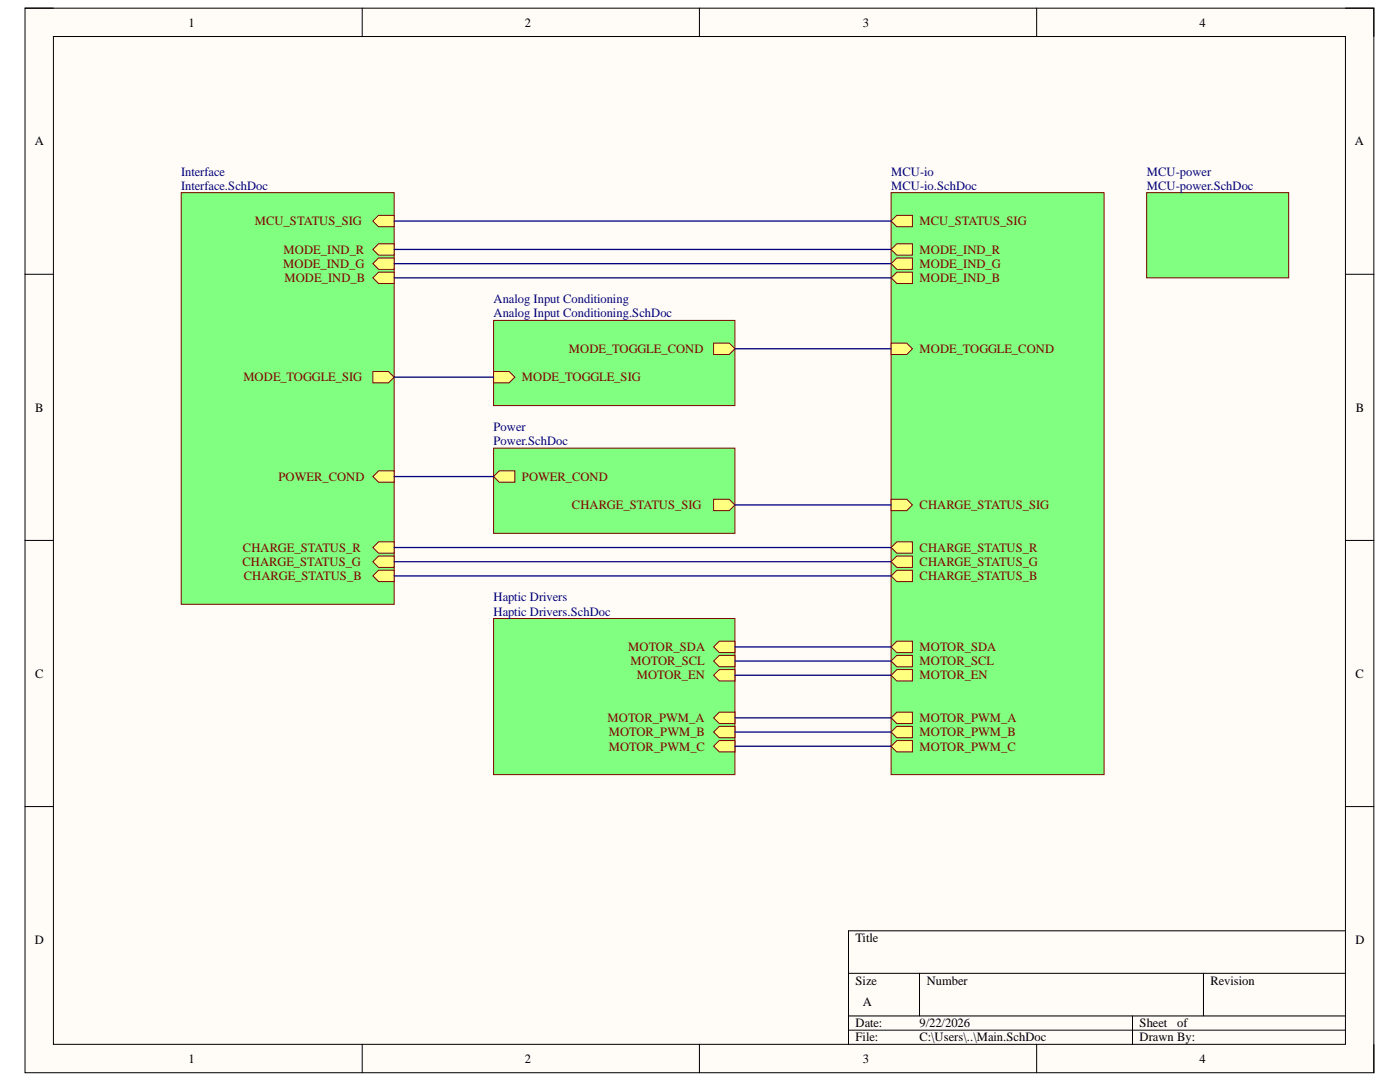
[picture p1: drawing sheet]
<svg xmlns="http://www.w3.org/2000/svg" width="279mm" height="216mm" viewBox="0 0 279 216" stroke-linecap="round" stroke-linejoin="round" font-family="sans-serif">
<path d="M5 1.6h269.2v212.5h-269.2z" fill-rule="evenodd" fill="#fffcf8"/>
<path d="M5 1.6h269.2v212.5h-269.2z" fill="none" stroke="#000" stroke-width=".2"/>
<path d="M10.7 7.3h257.8v201.1h-257.8z" fill-rule="evenodd" fill="#fffcf8"/>
<g fill="none" stroke="#000" stroke-width=".2">
<path d="M5 1.6h5.7M10.7 7.3h257.8v201.1h-257.8zM72.3 1.6v5.7M139.6 1.6v5.7M206.9 1.6v5.7M268.5 1.6h5.7v5.7M5 54.7h5.7M268.5 54.7h5.7M5 107.8h5.7M268.5 107.8h5.7M5 160.9h5.7M268.5 160.9h5.7"/>
<path d="M169.3 194.2h99.2M183.5 194.2v8.5M240.2 194.2v8.5M268.5 185.7h-99.2v22.7M72.3 208.4v5.7M139.6 208.4v5.7M169.3 202.7h99.2M169.3 205.6h99.2M206.9 208.4v5.7M226 202.7v5.7M274.2 208.4v5.7"/>
</g>
<path d="M228.8 38.4h28.4v17h-28.4z" fill-rule="evenodd" fill="#80ff80"/>
<path d="M228.8 38.4h28.4v17h-28.4z" fill="none" stroke="#800000" stroke-width=".2"/>
<path d="M98.5 89.4h48.2v17h-48.2z" fill-rule="evenodd" fill="#80ff80"/>
<path d="M98.5 89.4h48.2v17h-48.2z" fill="none" stroke="#800000" stroke-width=".2"/>
<path d="M142.4 99.6h3.1l1.2 1.2-1.2 1.1h-3.1z" fill-rule="evenodd" fill="#ffff80"/>
<path d="M142.4 99.6h3.1l1.2 1.2-1.2 1.1h-3.1z" fill="none" stroke="#800000" stroke-width=".2"/>
<path d="M99.6 94h3.1v2.2h-3.1l-1.1-1.1z" fill-rule="evenodd" fill="#ffff80"/>
<path d="M99.6 94h3.1v2.2h-3.1l-1.1-1.1z" fill="none" stroke="#800000" stroke-width=".2"/>
<path d="M98.5 63.9h48.2v17h-48.2z" fill-rule="evenodd" fill="#80ff80"/>
<path d="M98.5 63.9h48.2v17h-48.2z" fill="none" stroke="#800000" stroke-width=".2"/>
<path d="M98.5 74.1h3.1l1.1 1.2-1.1 1.1h-3.1z" fill-rule="evenodd" fill="#ffff80"/>
<path d="M98.5 74.1h3.1l1.1 1.2-1.1 1.1h-3.1z" fill="none" stroke="#800000" stroke-width=".2"/>
<path d="M142.4 68.5h3.1l1.2 1.1-1.2 1.1h-3.1z" fill-rule="evenodd" fill="#ffff80"/>
<path d="M142.4 68.5h3.1l1.2 1.1-1.2 1.1h-3.1z" fill="none" stroke="#800000" stroke-width=".2"/>
<path d="M36.2 38.4h42.5v82.2h-42.5z" fill-rule="evenodd" fill="#80ff80"/>
<path d="M36.2 38.4h42.5v82.2h-42.5z" fill="none" stroke="#800000" stroke-width=".2"/>
<path d="M74.4 74.1h3.1l1.2 1.2-1.2 1.1h-3.1z" fill-rule="evenodd" fill="#ffff80"/>
<path d="M74.4 74.1h3.1l1.2 1.2-1.2 1.1h-3.1z" fill="none" stroke="#800000" stroke-width=".2"/>
<path d="M74.4 114.9l1.1-1.1h3.2v2.2h-3.2z" fill-rule="evenodd" fill="#ffff80"/>
<path d="M74.4 114.9l1.1-1.1h3.2v2.2h-3.2z" fill="none" stroke="#800000" stroke-width=".2"/>
<path d="M75.5 48.6h3.2v2.3h-3.2l-1.1-1.1z" fill-rule="evenodd" fill="#ffff80"/>
<path d="M75.5 48.6h3.2v2.3h-3.2l-1.1-1.1z" fill="none" stroke="#800000" stroke-width=".2"/>
<path d="M74.4 44.1l1.1-1.1h3.2v2.2h-3.2z" fill-rule="evenodd" fill="#ffff80"/>
<path d="M74.4 44.1l1.1-1.1h3.2v2.2h-3.2z" fill="none" stroke="#800000" stroke-width=".2"/>
<path d="M75.5 94h3.2v2.2h-3.2l-1.1-1.1z" fill-rule="evenodd" fill="#ffff80"/>
<path d="M75.5 94h3.2v2.2h-3.2l-1.1-1.1z" fill="none" stroke="#800000" stroke-width=".2"/>
<path d="M74.4 52.6l1.1-1.1h3.2v2.2h-3.2z" fill-rule="evenodd" fill="#ffff80"/>
<path d="M74.4 52.6l1.1-1.1h3.2v2.2h-3.2z" fill="none" stroke="#800000" stroke-width=".2"/>
<path d="M74.4 55.4l1.1-1.1h3.2v2.3h-3.2z" fill-rule="evenodd" fill="#ffff80"/>
<path d="M74.4 55.4l1.1-1.1h3.2v2.3h-3.2z" fill="none" stroke="#800000" stroke-width=".2"/>
<path d="M75.5 110.9h3.2v2.3h-3.2l-1.1-1.1z" fill-rule="evenodd" fill="#ffff80"/>
<path d="M75.5 110.9h3.2v2.3h-3.2l-1.1-1.1z" fill="none" stroke="#800000" stroke-width=".2"/>
<path d="M75.5 108.1h3.2v2.3h-3.2l-1.1-1.1z" fill-rule="evenodd" fill="#ffff80"/>
<path d="M75.5 108.1h3.2v2.3h-3.2l-1.1-1.1z" fill="none" stroke="#800000" stroke-width=".2"/>
<path d="M177.8 38.4h42.5v116.2h-42.5z" fill-rule="evenodd" fill="#80ff80"/>
<path d="M177.8 38.4h42.5v116.2h-42.5z" fill="none" stroke="#800000" stroke-width=".2"/>
<path d="M177.8 49.8l1.2-1.2h3.1v2.3h-3.1z" fill-rule="evenodd" fill="#ffff80"/>
<path d="M177.8 49.8l1.2-1.2h3.1v2.3h-3.1z" fill="none" stroke="#800000" stroke-width=".2"/>
<path d="M177.8 68.5h3.2l1.1 1.1-1.1 1.1h-3.2z" fill-rule="evenodd" fill="#ffff80"/>
<path d="M177.8 68.5h3.2l1.1 1.1-1.1 1.1h-3.2z" fill="none" stroke="#800000" stroke-width=".2"/>
<path d="M177.8 44.1l1.2-1.1h3.1v2.2h-3.1z" fill-rule="evenodd" fill="#ffff80"/>
<path d="M177.8 44.1l1.2-1.1h3.1v2.2h-3.1z" fill="none" stroke="#800000" stroke-width=".2"/>
<path d="M177.8 99.6h3.2l1.1 1.2-1.1 1.1h-3.2z" fill-rule="evenodd" fill="#ffff80"/>
<path d="M177.8 99.6h3.2l1.1 1.2-1.1 1.1h-3.2z" fill="none" stroke="#800000" stroke-width=".2"/>
<path d="M177.8 109.3l1.2-1.2h3.1v2.3h-3.1z" fill-rule="evenodd" fill="#ffff80"/>
<path d="M177.8 109.3l1.2-1.2h3.1v2.3h-3.1z" fill="none" stroke="#800000" stroke-width=".2"/>
<path d="M177.8 52.6l1.2-1.1h3.1v2.2h-3.1z" fill-rule="evenodd" fill="#ffff80"/>
<path d="M177.8 52.6l1.2-1.1h3.1v2.2h-3.1z" fill="none" stroke="#800000" stroke-width=".2"/>
<path d="M177.8 55.4l1.2-1.1h3.1v2.3h-3.1z" fill-rule="evenodd" fill="#ffff80"/>
<path d="M177.8 55.4l1.2-1.1h3.1v2.3h-3.1z" fill="none" stroke="#800000" stroke-width=".2"/>
<path d="M177.8 112.1l1.2-1.1h3.1v2.2h-3.1z" fill-rule="evenodd" fill="#ffff80"/>
<path d="M177.8 112.1l1.2-1.1h3.1v2.2h-3.1z" fill="none" stroke="#800000" stroke-width=".2"/>
<path d="M177.8 114.9l1.2-1.1h3.1v2.2h-3.1z" fill-rule="evenodd" fill="#ffff80"/>
<path d="M177.8 114.9l1.2-1.1h3.1v2.2h-3.1z" fill="none" stroke="#800000" stroke-width=".2"/>
<path d="M179 127.9h3.1v2.3h-3.1l-1.2-1.1z" fill-rule="evenodd" fill="#ffff80"/>
<path d="M179 127.9h3.1v2.3h-3.1l-1.2-1.1z" fill="none" stroke="#800000" stroke-width=".2"/>
<path d="M177.8 131.9l1.2-1.1h3.1v2.2h-3.1z" fill-rule="evenodd" fill="#ffff80"/>
<path d="M177.8 131.9l1.2-1.1h3.1v2.2h-3.1z" fill="none" stroke="#800000" stroke-width=".2"/>
<path d="M177.8 134.7l1.2-1.1h3.1v2.3h-3.1z" fill-rule="evenodd" fill="#ffff80"/>
<path d="M177.8 134.7l1.2-1.1h3.1v2.3h-3.1z" fill="none" stroke="#800000" stroke-width=".2"/>
<path d="M177.8 143.2l1.2-1.1h3.1v2.3h-3.1z" fill-rule="evenodd" fill="#ffff80"/>
<path d="M177.8 143.2l1.2-1.1h3.1v2.3h-3.1z" fill="none" stroke="#800000" stroke-width=".2"/>
<path d="M177.8 146.1l1.2-1.2h3.1v2.3h-3.1z" fill-rule="evenodd" fill="#ffff80"/>
<path d="M177.8 146.1l1.2-1.2h3.1v2.3h-3.1z" fill="none" stroke="#800000" stroke-width=".2"/>
<path d="M177.8 148.9l1.2-1.1h3.1v2.2h-3.1z" fill-rule="evenodd" fill="#ffff80"/>
<path d="M177.8 148.9l1.2-1.1h3.1v2.2h-3.1z" fill="none" stroke="#800000" stroke-width=".2"/>
<path d="M78.7 49.8h99.1M78.7 44.1h99.1M78.7 52.6h99.1M78.7 55.4h99.1M78.7 75.3h19.8M146.7 69.6h31.1M78.7 95.1h19.8M78.7 109.3h99.1M78.7 112.1h99.1M78.7 114.9h99.1M146.7 100.8h31.1" fill="none" stroke="#000080" stroke-width=".26"/>
<path d="M98.5 123.4h48.2v31.2h-48.2z" fill-rule="evenodd" fill="#80ff80"/>
<path d="M98.5 123.4h48.2v31.2h-48.2z" fill="none" stroke="#800000" stroke-width=".2"/>
<path d="M143.6 127.9h3.1v2.3h-3.1l-1.2-1.1z" fill-rule="evenodd" fill="#ffff80"/>
<path d="M143.6 127.9h3.1v2.3h-3.1l-1.2-1.1z" fill="none" stroke="#800000" stroke-width=".2"/>
<path d="M142.4 131.9l1.2-1.1h3.1v2.2h-3.1z" fill-rule="evenodd" fill="#ffff80"/>
<path d="M142.4 131.9l1.2-1.1h3.1v2.2h-3.1z" fill="none" stroke="#800000" stroke-width=".2"/>
<path d="M142.4 134.7l1.2-1.1h3.1v2.3h-3.1z" fill-rule="evenodd" fill="#ffff80"/>
<path d="M142.4 134.7l1.2-1.1h3.1v2.3h-3.1z" fill="none" stroke="#800000" stroke-width=".2"/>
<path d="M143.6 142.1h3.1v2.3h-3.1l-1.2-1.2z" fill-rule="evenodd" fill="#ffff80"/>
<path d="M143.6 142.1h3.1v2.3h-3.1l-1.2-1.2z" fill="none" stroke="#800000" stroke-width=".2"/>
<path d="M143.6 144.9h3.1v2.3h-3.1l-1.2-1.1z" fill-rule="evenodd" fill="#ffff80"/>
<path d="M143.6 144.9h3.1v2.3h-3.1l-1.2-1.1z" fill="none" stroke="#800000" stroke-width=".2"/>
<path d="M142.4 148.9l1.2-1.1h3.1v2.2h-3.1z" fill-rule="evenodd" fill="#ffff80"/>
<path d="M142.4 148.9l1.2-1.1h3.1v2.2h-3.1z" fill="none" stroke="#800000" stroke-width=".2"/>
<path d="M146.7 129.1h31.1M146.7 131.9h31.1M146.7 134.7h31.1M146.7 143.2h31.1M146.7 146.1h31.1M146.7 148.9h31.1" fill="none" stroke="#000080" stroke-width=".26"/>
<g font-size="2.5">
<text x="37.7" y="5.3">1</text>
<text x="104.7" y="5.3">2</text>
<text x="172.2" y="5.3">3</text>
<text x="239.4" y="5.3">4</text>
<text x="6.9" y="29">A</text>
<text x="270.4" y="29">A</text>
<text x="7" y="82.1">B</text>
<text x="270.6" y="82.1">B</text>
<text x="7" y="135.2">C</text>
<text x="270.5" y="135.2">C</text>
<text x="6.9" y="188.3">D</text>
<text x="170.7" y="188">Title</text>
<text x="270.5" y="188.3">D</text>
<text x="170.7" y="196.5">Size</text>
<text x="185" y="196.5">Number</text>
<text x="241.6" y="196.5">Revision</text>
<text x="172.2" y="200.8">A</text>
<text x="170.7" y="205">Date:</text>
<text x="170.7" y="207.8">File:</text>
<text x="183.5" y="205">9/22/2026</text>
<text x="183.5" y="207.8">C:\Users\..\Main.SchDoc</text>
<text x="227.4" y="205">Sheet</text>
<text x="227.4" y="207.8">Drawn By:</text>
<text x="234.9" y="205">of</text>
<text x="37.7" y="212.1">1</text>
<text x="104.7" y="212.1">2</text>
<text x="172.2" y="212.1">3</text>
<text x="239.4" y="212.1">4</text>
</g>
<g font-size="2.5" fill="#000080">
<text x="36.1" y="35.1">Interface</text>
<text x="177.9" y="35.1">MCU-io</text>
<text x="228.9" y="35.1">MCU-power</text>
<text x="36.1" y="37.9">Interface.SchDoc</text>
<text x="177.9" y="37.9">MCU-io.SchDoc</text>
<text x="228.9" y="37.9">MCU-power.SchDoc</text>
<text x="98.5" y="60.5">Analog Input Conditioning</text>
<text x="98.5" y="63.3">Analog Input Conditioning.SchDoc</text>
<text x="98.5" y="86">Power</text>
<text x="98.5" y="88.9">Power.SchDoc</text>
<text x="98.5" y="120">Haptic Drivers</text>
<text x="98.5" y="122.9">Haptic Drivers.SchDoc</text>
</g>
<g font-size="2.5" fill="#800000">
<text x="50.9" y="45">MCU_STATUS_SIG</text>
<text x="183.5" y="45">MCU_STATUS_SIG</text>
<text x="56.5" y="53.4">MODE_IND_G</text>
<text x="56.6" y="50.7">MODE_IND_R</text>
<text x="183.5" y="50.7">MODE_IND_R</text>
<text x="183.5" y="53.4">MODE_IND_G</text>
<text x="56.8" y="56.3">MODE_IND_B</text>
<text x="183.5" y="56.3">MODE_IND_B</text>
<text x="113.5" y="70.4">MODE_TOGGLE_COND</text>
<text x="183.5" y="70.4">MODE_TOGGLE_COND</text>
<text x="48.6" y="76.1">MODE_TOGGLE_SIG</text>
<text x="104.2" y="76.1">MODE_TOGGLE_SIG</text>
<text x="55.6" y="96">POWER_COND</text>
<text x="104.2" y="96">POWER_COND</text>
<text x="114.1" y="101.7">CHARGE_STATUS_SIG</text>
<text x="183.5" y="101.7">CHARGE_STATUS_SIG</text>
<text x="48.4" y="112.9">CHARGE_STATUS_G</text>
<text x="48.5" y="110.1">CHARGE_STATUS_R</text>
<text x="183.5" y="110.1">CHARGE_STATUS_R</text>
<text x="183.5" y="112.9">CHARGE_STATUS_G</text>
<text x="48.7" y="115.8">CHARGE_STATUS_B</text>
<text x="183.5" y="115.8">CHARGE_STATUS_B</text>
<text x="125.4" y="129.9">MOTOR_SDA</text>
<text x="183.5" y="129.9">MOTOR_SDA</text>
<text x="125.8" y="132.8">MOTOR_SCL</text>
<text x="127.1" y="135.6">MOTOR_EN</text>
<text x="183.5" y="132.8">MOTOR_SCL</text>
<text x="183.5" y="135.6">MOTOR_EN</text>
<text x="121.2" y="144.1">MOTOR_PWM_A</text>
<text x="121.5" y="146.9">MOTOR_PWM_B</text>
<text x="121.5" y="149.8">MOTOR_PWM_C</text>
<text x="183.5" y="144.1">MOTOR_PWM_A</text>
<text x="183.5" y="146.9">MOTOR_PWM_B</text>
<text x="183.5" y="149.8">MOTOR_PWM_C</text>
</g>
</svg>
